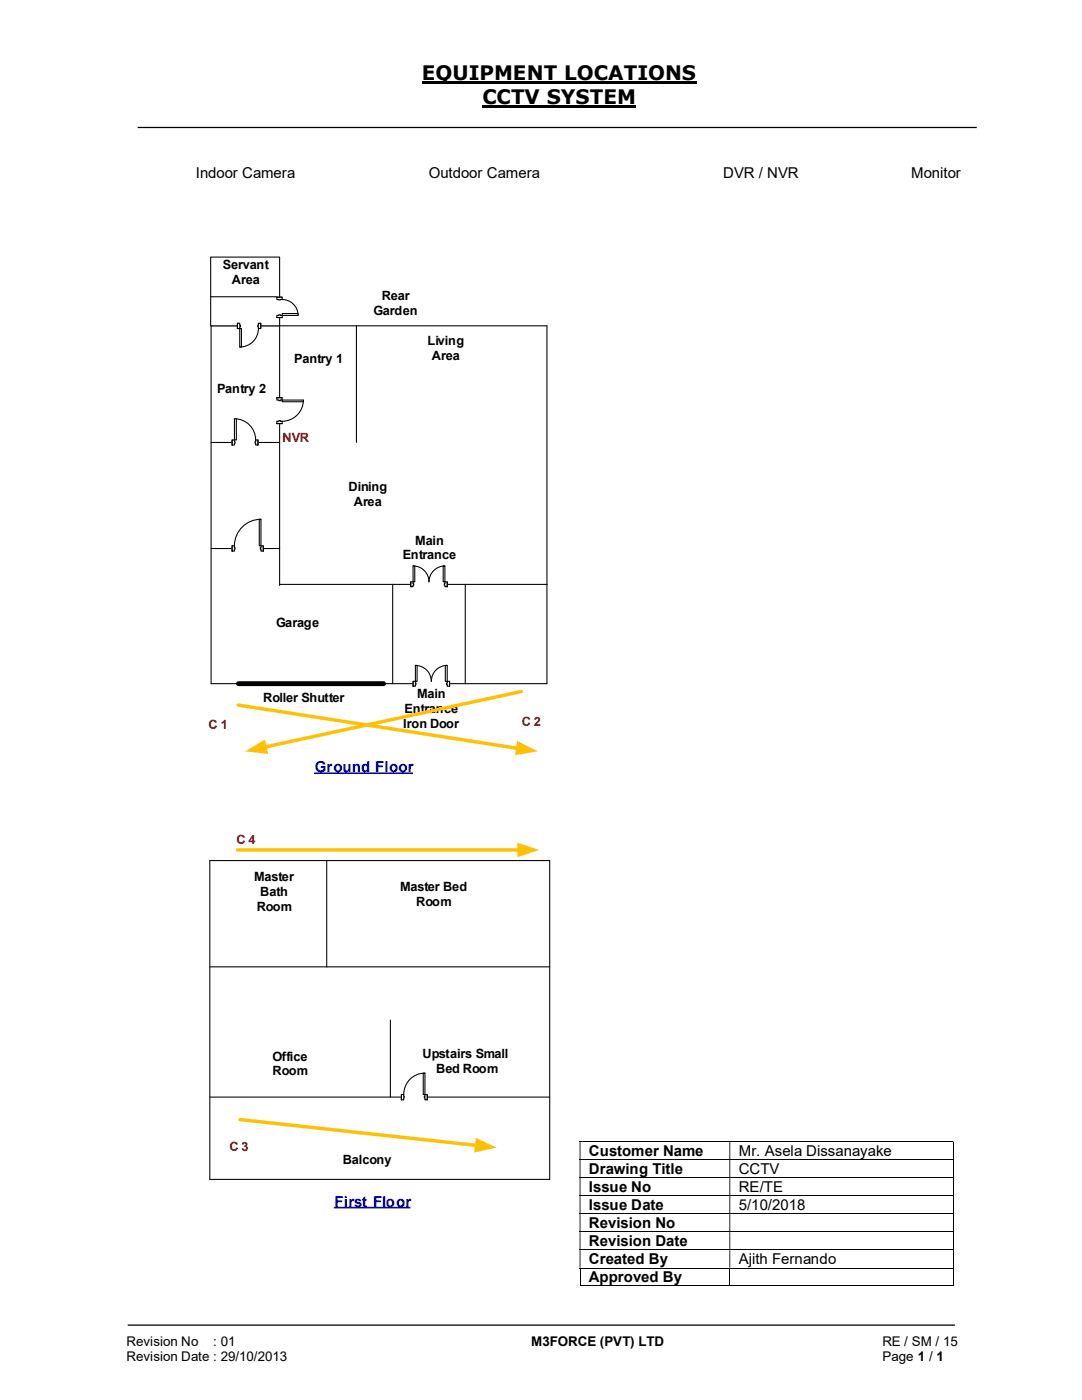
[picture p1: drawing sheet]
<svg xmlns="http://www.w3.org/2000/svg" width="216mm" height="279mm" viewBox="0 0 216 279" stroke-linecap="round" stroke-linejoin="round" font-family="sans-serif">
<path d="M84.2 16.4h54.8M96.3 21.3h30.7" fill="none" stroke="#000" stroke-width=".42"/>
<path d="M27.5 25.4h167.4M25.5 264.5h165" fill="none" stroke="#000" stroke-width=".25"/>
<g fill="none" stroke="#000" stroke-width=".2">
<path d="M115.7 227.8h74.4M115.7 231.4h74.4M115.7 235h74.4M115.7 238.6h74.4M190.2 227.9v3.5M190.2 231.5v3.4M190.2 235.1v3.4M190.2 238.7v3.5M115.7 242.3h74.4M115.7 245.8h74.4M115.7 249.4h74.4M115.7 253.1h74.4"/>
<path d="M115.7 256.6h29.8M115.7 253.2v3.5M145.6 253.2v3.5M145.7 256.6h44.4M190.2 242.3v3.4M190.2 245.9v3.4M190.2 249.5v3.5M190.2 253.2v3.5"/>
</g>
<g fill="#000">
<path d="M190.1 227.8h.2v.1h-.2zM115.7 227.9h.1v3.5h-.1zM145.5 227.9h.2v3.5h-.2z" fill-rule="evenodd"/>
<path d="M190.1 231.4h.2v.1h-.2zM115.7 231.5h.1v3.4h-.1zM145.5 231.5h.2v3.4h-.2z" fill-rule="evenodd"/>
<path d="M190.1 234.9h.2v.2h-.2zM115.7 235.1h.1v3.4h-.1zM145.5 235.1h.2v3.4h-.2z" fill-rule="evenodd"/>
<path d="M190.1 238.5h.2v.2h-.2zM115.7 238.7h.1v3.5h-.1zM145.5 238.7h.2v3.5h-.2z" fill-rule="evenodd"/>
<path d="M190.1 242.2h.2v.1h-.2zM115.7 242.3h.1v3.4h-.1zM145.5 242.3h.2v3.4h-.2z" fill-rule="evenodd"/>
<path d="M190.1 245.7h.2v.2h-.2zM115.7 245.9h.1v3.4h-.1zM145.5 245.9h.2v3.4h-.2z" fill-rule="evenodd"/>
<path d="M190.1 249.3h.2v.2h-.2zM115.7 249.5h.1v3.5h-.1zM145.5 249.5h.2v3.5h-.2z" fill-rule="evenodd"/>
</g>
<path d="M190.1 253h.2v.2h-.2zM190.1 256.6h.2v.1h-.2z" fill="#000"/>
<path d="M92.8 116.6v19.8h-50.7v-71.4h67v51.6h-30.7v19.8" fill="none" stroke="#000" stroke-width=".21"/>
<path d="M47.6 136.4h28.9" fill="none" stroke="#000" stroke-width=".97"/>
<path d="M42 51.3h13.8v13.7h-13.8z" fill="#fff"/>
<path d="M42 51.3h13.8v13.7h-13.8zM42 59.2h13.2M55.8 65v44.5zM71.1 65v23.3M42.1 88.3h13.7M42.1 109.5h13.7v7.3M55.8 116.6h22.6M65.2 171.7v21.3M41.9 193h67.8M41.9 218.9h67.8M77.9 203.6v15.3M41.9 235.4v-63.7h67.8v63.7" fill="none" stroke="#000" stroke-width=".21"/>
<path d="M62.7 154.3h19.7M66.6 241h15.3" fill="none" stroke="#00c" stroke-width=".34"/>
<path d="M47.5 140.7l55.8 8.7" fill="none" stroke="#ffc000" stroke-width=".68"/>
<path d="M103.2 147.9l4.1 2-4.5 .8z" fill="#ffc000"/>
<path d="M109.1 116.6v19.8h-16.3M41.9 235.4h67.8" fill="none" stroke="#000" stroke-width=".21"/>
<path d="M47.4 169.6h56.2" fill="none" stroke="#ffc000" stroke-width=".68"/>
<path d="M103.3 168.2l4.3 1.4-4.3 1.5z" fill="#ffc000"/>
<path d="M47.9 223.4l47.3 5.2" fill="none" stroke="#ffc000" stroke-width=".68"/>
<path d="M95 227.1l4.1 1.9-4.5 1z" fill="#ffc000"/>
<path d="M104 138l-51.2 11.1" fill="none" stroke="#ffc000" stroke-width=".68"/>
<path d="M48.9 149.9l4-2.3 .6 2.9z" fill="#ffc000"/>
<path d="M46.3 108.9h6.2v1.1h-6.2z" fill="#fff"/>
<path d="M46.3 108.9h6.2v1.1h-6.2z" fill="none" stroke="#fff" stroke-width=".21"/>
<path d="M52.1 108.9v1.1h.4v-1.1zM46.3 108.9h.5v1.1h-.5z" fill-rule="evenodd" fill="#fff"/>
<path d="M46.8 109.3v-.4h-.5v1.1h.5v-.4M52.1 109.3v-.4h.4v1.1h-.4v-.4" fill="none" stroke="#000" stroke-width=".21"/>
<path d="M51.9 109.3v.3h.2v-.3zM46.8 109.3h.1v.3h-.1z" fill-rule="evenodd" fill="#fff"/>
<path d="M46.3 108.9v1.1M46.8 109.3h.1v.3h-.1M52.1 103.6a5.3 5.3 0 0 0-5.3 5.3M52.1 109.3h-.2v.3h.2M52.5 108.9v1.1" fill="none" stroke="#000" stroke-width=".21"/>
<path d="M51.7 103.6h.4v5.3h-.4z" fill-rule="evenodd" fill="#fff"/>
<path d="M51.7 103.6h.4v5.3h-.4z" fill="none" stroke="#000" stroke-width=".21"/>
<path d="M82.4 135.9h7.3v1.1h-7.3z" fill="#fff"/>
<path d="M82.4 135.9h7.3v1.1h-7.3z" fill="none" stroke="#fff" stroke-width=".21"/>
<path d="M89.2 136v.9h.5v-.9zM82.4 136h.5v.9h-.5z" fill-rule="evenodd" fill="#fff"/>
<path d="M82.9 136.3v-.3h-.5v.9h.5v-.2M89.2 136.3v-.3h.5v.9h-.5v-.2" fill="none" stroke="#000" stroke-width=".21"/>
<path d="M89.1 136.3v.4h.1v-.4zM82.9 136.3h.1v.4h-.1z" fill-rule="evenodd" fill="#fff"/>
<path d="M82.4 136v.9M82.9 136.3h.1v.4h-.1M82.9 132.8a3.2 3.2 0 0 1 3.2 3.2 3.1 3.1 0 0 1 3.1-3.2M89.2 136.3h-.1v.4h.1M89.7 136v.9" fill="none" stroke="#000" stroke-width=".21"/>
<path d="M82.9 132.8h.3v3.2h-.3z" fill-rule="evenodd" fill="#fff"/>
<path d="M82.9 132.8h.3v3.2h-.3z" fill="none" stroke="#000" stroke-width=".21"/>
<path d="M88.9 132.8h.3v3.2h-.3z" fill-rule="evenodd" fill="#fff"/>
<path d="M88.9 132.8h.3v3.2h-.3z" fill="none" stroke="#000" stroke-width=".21"/>
<path d="M55.2 59.3h1.1v4.1h-1.1z" fill-rule="evenodd" fill="#fff"/>
<path d="M55.2 59.3h1.1v4.1h-1.1z" fill="none" stroke="#fff" stroke-width=".21"/>
<path d="M55.2 62.9v.5h1.1v-.5zM55.2 59.3h1.1v.5h-1.1z" fill-rule="evenodd" fill="#fff"/>
<path d="M55.6 59.8h-.4v-.5h1.1v.5h-.3M55.6 62.9h-.4v.5h1.1v-.5h-.3" fill="none" stroke="#000" stroke-width=".21"/>
<path d="M55.6 62.8v.1h.4v-.1zM55.6 59.8l.4 .1z" fill-rule="evenodd" fill="#fff"/>
<path d="M55.2 59.3h1.1M55.6 59.8h.4M56.3 59.8a3.2 3.2 0 0 1 3.2 3.1M55.2 63.4h1.1M55.6 62.9v-.1h.4v.1" fill="none" stroke="#000" stroke-width=".21"/>
<path d="M56.3 62.6h3.2v.3h-3.2z" fill="#fff"/>
<path d="M56.3 62.6h3.2v.3h-3.2z" fill="none" stroke="#000" stroke-width=".21"/>
<path d="M82 116.1h7.2v1h-7.2z" fill="#fff"/>
<path d="M82 116.1h7.2v1h-7.2z" fill="none" stroke="#fff" stroke-width=".21"/>
<path d="M88.8 116.1v1h.4v-1zM82 116.1h.4v1h-.4z" fill-rule="evenodd" fill="#fff"/>
<path d="M82.4 116.5v-.4h-.4v1h.4v-.3M88.8 116.5v-.4h.4v1h-.4v-.3" fill="none" stroke="#000" stroke-width=".21"/>
<path d="M88.6 116.5v.3h.2v-.3zM82.4 116.5h.1v.3h-.1z" fill-rule="evenodd" fill="#fff"/>
<path d="M82 116.1v1M82.4 116.5h.1v.3h-.1M82.4 112.9a3.2 3.2 0 0 1 3.2 3.2 3.2 3.2 0 0 1 3.2-3.2M88.8 116.5h-.2v.3h.2M89.2 116.1v1" fill="none" stroke="#000" stroke-width=".21"/>
<path d="M82.4 112.9h.4v3.2h-.4z" fill-rule="evenodd" fill="#fff"/>
<path d="M82.4 112.9h.4v3.2h-.4z" fill="none" stroke="#000" stroke-width=".21"/>
<path d="M88.4 112.9h.4v3.2h-.4z" fill-rule="evenodd" fill="#fff"/>
<path d="M88.4 112.9h.4v3.2h-.4z" fill="none" stroke="#000" stroke-width=".21"/>
<path d="M47.4 64.5h4.6v1.1h-4.6z" fill="#fff"/>
<path d="M47.4 64.5h4.6v1.1h-4.6z" fill="none" stroke="#fff" stroke-width=".21"/>
<path d="M47.4 64.5v1.1h.4v-1.1zM51.6 64.5h.4v1.1h-.4z" fill-rule="evenodd" fill="#fff"/>
<path d="M47.8 64.9v-.4h-.4v1.1h.4v-.4M51.6 64.9v-.4h.4v1.1h-.4v-.4" fill="none" stroke="#000" stroke-width=".21"/>
<path d="M47.8 64.9v.3h.2v-.3zM51.4 64.9h.2v.3h-.2z" fill-rule="evenodd" fill="#fff"/>
<path d="M47.4 64.5v1.1M47.8 64.9h.2v.3h-.2M51.6 65.6a3.7 3.7 0 0 1-3.8 3.7M51.6 64.9h-.2v.3h.2M52 64.5v1.1" fill="none" stroke="#000" stroke-width=".21"/>
<path d="M47.8 65.6h.4v3.7h-.4z" fill-rule="evenodd" fill="#fff"/>
<path d="M47.8 65.6h.4v3.7h-.4z" fill="none" stroke="#000" stroke-width=".21"/>
<path d="M55.2 79.4h1.1v5.1h-1.1z" fill-rule="evenodd" fill="#fff"/>
<path d="M55.2 79.4h1.1v5.1h-1.1z" fill="none" stroke="#fff" stroke-width=".21"/>
<path d="M55.2 79.4h1.1v.4h-1.1zM55.2 84.1v.4h1.1v-.4z" fill-rule="evenodd" fill="#fff"/>
<path d="M55.6 79.8h-.4v-.4h1.1v.4h-.3M55.6 84.1h-.4v.4h1.1v-.4h-.3" fill="none" stroke="#000" stroke-width=".21"/>
<path d="M55.6 79.8h.4v.2h-.4zM55.6 83.9v.2h.4v-.2z" fill-rule="evenodd" fill="#fff"/>
<path d="M55.2 79.4h1.1M55.6 79.8v.2h.4v-.2M60.5 79.8a4.2 4.2 0 0 1-4.2 4.3M55.2 84.5h1.1M55.6 84.1v-.2h.4v.2" fill="none" stroke="#000" stroke-width=".21"/>
<path d="M56.3 79.8h4.2v.4h-4.2z" fill="#fff"/>
<path d="M56.3 79.8h4.2v.4h-4.2z" fill="none" stroke="#000" stroke-width=".21"/>
<path d="M46.3 87.7h5.2v1.2h-5.2z" fill="#fff"/>
<path d="M46.3 87.7h5.2v1.2h-5.2z" fill="none" stroke="#fff" stroke-width=".21"/>
<path d="M46.3 87.8h.5v1h-.5zM51 87.8v1h.5v-1z" fill-rule="evenodd" fill="#fff"/>
<path d="M46.8 88.1v-.3h-.5v1h.5v-.3M51 88.1v-.3h.5v1h-.5v-.3" fill="none" stroke="#000" stroke-width=".21"/>
<path d="M46.8 88.1h.1v.4h-.1zM50.9 88.1v.4h.1v-.4z" fill-rule="evenodd" fill="#fff"/>
<path d="M46.3 87.8v1M46.8 83.6a4.2 4.2 0 0 1 4.2 4.2M46.8 88.1h.1v.4h-.1M51 88.1h-.1v.4h.1M51.5 87.8v1" fill="none" stroke="#000" stroke-width=".21"/>
<path d="M46.8 83.6h.4v4.2h-.4z" fill-rule="evenodd" fill="#fff"/>
<path d="M46.8 83.6h.4v4.2h-.4z" fill="none" stroke="#000" stroke-width=".21"/>
<path d="M80.1 218.4h5.2v1.1h-5.2z" fill="#fff"/>
<path d="M80.1 218.4h5.2v1.1h-5.2z" fill="none" stroke="#fff" stroke-width=".21"/>
<path d="M84.8 218.4v1.1h.5v-1.1zM80.1 218.4h.5v1.1h-.5z" fill-rule="evenodd" fill="#fff"/>
<path d="M80.6 218.8v-.4h-.5v1.1h.5v-.4M84.8 218.8v-.4h.5v1.1h-.5v-.4" fill="none" stroke="#000" stroke-width=".21"/>
<path d="M84.7 218.8v.3h.1v-.3zM80.6 218.8v.3z" fill-rule="evenodd" fill="#fff"/>
<path d="M80.1 218.4v1.1M80.6 218.8v.3M84.8 214.2a4.2 4.2 0 0 0-4.2 4.2M84.8 218.8h-.1v.3h.1M85.3 218.4v1.1" fill="none" stroke="#000" stroke-width=".21"/>
<path d="M84.5 214.2h.3v4.2h-.3z" fill-rule="evenodd" fill="#fff"/>
<path d="M84.5 214.2h.3v4.2h-.3z" fill="none" stroke="#000" stroke-width=".21"/>
<g font-size="4">
<text x="84.2" y="16">EQUIPMENT LOCATIONS</text>
<text x="96.3" y="20.8">CCTV SYSTEM</text>
</g>
<g font-size="3">
<text x="39.1" y="35.5">Indoor Camera</text>
<text x="85.6" y="35.5">Outdoor Camera</text>
<text x="144.3" y="35.5">DVR / NVR</text>
<text x="181.8" y="35.5">Monitor</text>
<text x="117.5" y="230.7">Customer Name</text>
<text x="147.4" y="230.7">Mr. Asela Dissanayake</text>
<text x="117.5" y="234.3">Drawing Title</text>
<text x="117.5" y="237.9">Issue No</text>
<text x="147.4" y="234.3">CCTV</text>
<text x="147.4" y="237.9">RE/TE</text>
<text x="117.5" y="241.5">Issue Date</text>
<text x="117.5" y="245.1">Revision No</text>
<text x="147.4" y="241.5">5/10/2018</text>
<text x="117.5" y="248.7">Revision Date</text>
<text x="117.5" y="252.3">Created By</text>
<text x="117.5" y="255.9">Approved By</text>
<text x="147.4" y="252.3">Ajith Fernando</text>
</g>
<g font-size="3" fill="#00c">
<text x="62.8" y="154.1">Ground Floor</text>
<text x="66.8" y="240.8">First Floor</text>
</g>
<g font-size="2.7">
<text x="25.2" y="268.7">Revision No</text>
<text x="42.6" y="268.7">: 01</text>
<text x="106" y="268.7">M3FORCE (PVT) LTD</text>
<text x="176.1" y="268.7">RE / SM / 15</text>
<text x="25.2" y="271.7">Revision Date : 29/10/2013</text>
<text x="176.1" y="271.7">Page 1 / 1</text>
</g>
<g font-size="2.5">
<text x="44.5" y="53.6">Servant</text>
<text x="46.3" y="56.6">Area</text>
<text x="76.2" y="59.9">Rear</text>
<text x="74.5" y="62.9">Garden</text>
<text x="85.3" y="68.9">Living</text>
<text x="86.2" y="71.8">Area</text>
<text x="58.7" y="72.5">Pantry 1</text>
<text x="43.3" y="78.4">Pantry 2</text>
<text x="69.5" y="98">Dining</text>
<text x="70.6" y="101">Area</text>
<text x="80.4" y="111.6">Entrance</text>
<text x="82.8" y="108.7">Main</text>
<text x="55.1" y="125.1">Garage</text>
<text x="52.5" y="140.2">Roller Shutter</text>
<text x="80.7" y="142.3">Entrance</text>
<text x="83.2" y="139.3">Main</text>
<text x="80.5" y="145.2">Iron Door</text>
<text x="50.7" y="175.8">Master</text>
<text x="51.9" y="178.8">Bath</text>
<text x="79.8" y="177.8">Master Bed</text>
<text x="51.2" y="181.7">Room</text>
<text x="83" y="180.7">Room</text>
<text x="54.4" y="211.7">Office</text>
<text x="54.4" y="214.6">Room</text>
<text x="84.3" y="211.2">Upstairs Small</text>
<text x="87" y="214.2">Bed Room</text>
<text x="68.4" y="232.3">Balcony</text>
</g>
<g font-size="2.5" fill="#c00000">
<text x="56.4" y="88.3">NVR</text>
<text x="41.6" y="145.6">C 1</text>
<text x="104.1" y="144.9">C 2</text>
<text x="47.2" y="168.5">C 4</text>
<text x="45.8" y="229.6">C 3</text>
</g>
</svg>
